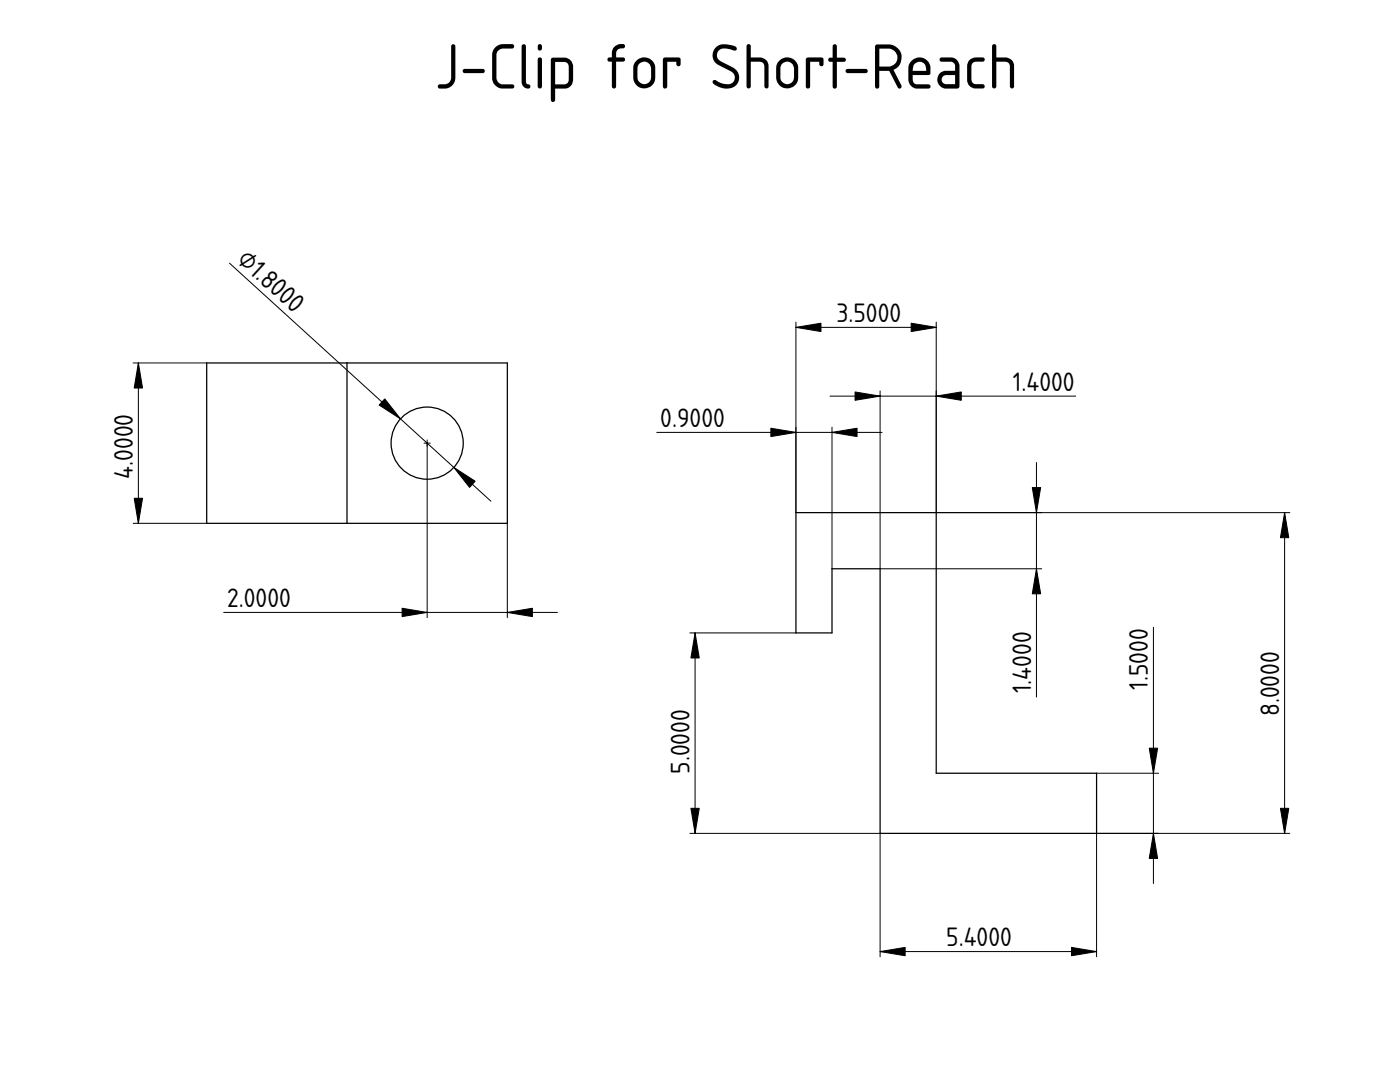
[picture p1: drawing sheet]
<svg xmlns="http://www.w3.org/2000/svg" width="279mm" height="216mm" viewBox="0 0 279 216" stroke-linecap="round" stroke-linejoin="round" font-family="sans-serif">
<g fill="none" stroke="#000" stroke-width=".2">
<path d="M158.8 65.3h28M158.8 64.3v38M165.6 79h49.1M175.6 78v35.5h32.3M186.8 64.3v38h70.6M131.1 86.3h44.9M166 85.2v28.3M206.8 92.3v46.8M256.4 102.3v64M137.7 126.3h21.1M138.7 126.3v40M188.8 134.3h.1"/>
<path d="M230.2 125.2v51.1M218.8 154.3h12.4M137.7 166.3h37.9v24.6M257.4 166.3h-38.6v24.6M175.6 189.9h43.2"/>
</g>
<path d="M158.8 102.3h28v52h32v12h-43.2v-52.8h-9.6v12.8h-7.2z" fill="none" stroke="#000" stroke-width=".25"/>
<g fill="#000" stroke="#000" stroke-width=".2">
<path d="M158.8 65.3l5-.8v1.7zM170.6 78.2l5 .8-5 .9zM181.8 64.5l5 .8-5 .9zM186.8 79l5-.8v1.7zM153.8 85.4l5 .9-5 .8zM166 86.3l5-.9v1.7zM206 97.3h1.7l-.9 5zM206.8 113.5l.9 5h-1.7zM256.4 102.3l.8 5h-1.7zM138.7 126.3l.9 5h-1.7zM229.4 149.3h1.6l-.8 5zM137.9 161.3h1.7l-.9 5z"/>
<path d="M230.2 166.3l.8 5h-1.6zM255.5 161.3h1.7l-.8 5zM175.6 189.9l5-.9v1.7zM213.8 189l5 .9-5 .8z"/>
</g>
<path d="M41.2 72.4h60v32h-60z" fill-rule="evenodd" fill="#fff"/>
<path d="M71.2 88.4h.1" fill="none" stroke="#000" stroke-width=".2"/>
<path d="M69.2 72.4h32v32h-32z" fill-rule="evenodd" fill="#fff"/>
<path d="M71.2 88.4h.1" fill="none" stroke="#000" stroke-width=".2"/>
<g fill="#fff">
<path d="M41.2 72.4h28v32h-28z" fill-rule="evenodd"/>
<circle cx="85.2" cy="88.4" r="7.2"/>
</g>
<g fill="none" stroke="#000" stroke-width=".25">
<path d="M41.2 72.4h60v32h-60zM69.2 72.4v32"/>
<circle cx="85.2" cy="88.4" r="7.2"/>
</g>
<path d="M85.2 87.8v1.2zM84.6 88.4h1.3z" fill-rule="evenodd" fill="#000" stroke="#080808" stroke-width=".2"/>
<path d="M45.8 52.5l52.2 47.5M26.6 72.4h14.6M27.6 72.4v32M71.2 88.4h.1M85.2 88.4v34.8M26.6 104.4h14.6M101.2 104.4v18.8M44.6 122.2h66.6" fill="none" stroke="#000" stroke-width=".2"/>
<path d="M27.6 72.4l.8 5h-1.6zM76.8 79.6l3.1 4-4.2-2.8zM90.6 93.3l4.2 2.7-1.1 1.3zM26.8 99.4h1.6l-.8 5zM80.2 121.4l5 .8-5 .8zM101.2 122.2l5-.8v1.6z" fill="#000" stroke="#000" stroke-width=".2"/>
<text font-size="12" x="86.8" y="17.7">J-Clip for Short-Reach</text>
<g font-size="5">
<text x="47.1" y="52.1" transform="rotate(42 47.1 52.1)">⌀1.80</text>
<text x="166.9" y="64.2">3.5000</text>
<text x="202.2" y="78">1.4000</text>
<text x="131.8" y="85.2">0.9000</text>
<text x="26.5" y="95.5" transform="rotate(-90 26.5 95.5)">4.0000</text>
<text x="45.3" y="121.1">2.0000</text>
<text x="229.1" y="137.6" transform="rotate(-90 229.1 137.6)">1.5000</text>
<text x="205.8" y="138.3" transform="rotate(-90 205.8 138.3)">1.4000</text>
<text x="255.3" y="142.9" transform="rotate(-90 255.3 142.9)">8.0000</text>
<text x="137.6" y="154.4" transform="rotate(-90 137.6 154.4)">5.0000</text>
<text x="188.9" y="188.8">5.4000</text>
</g>
</svg>
